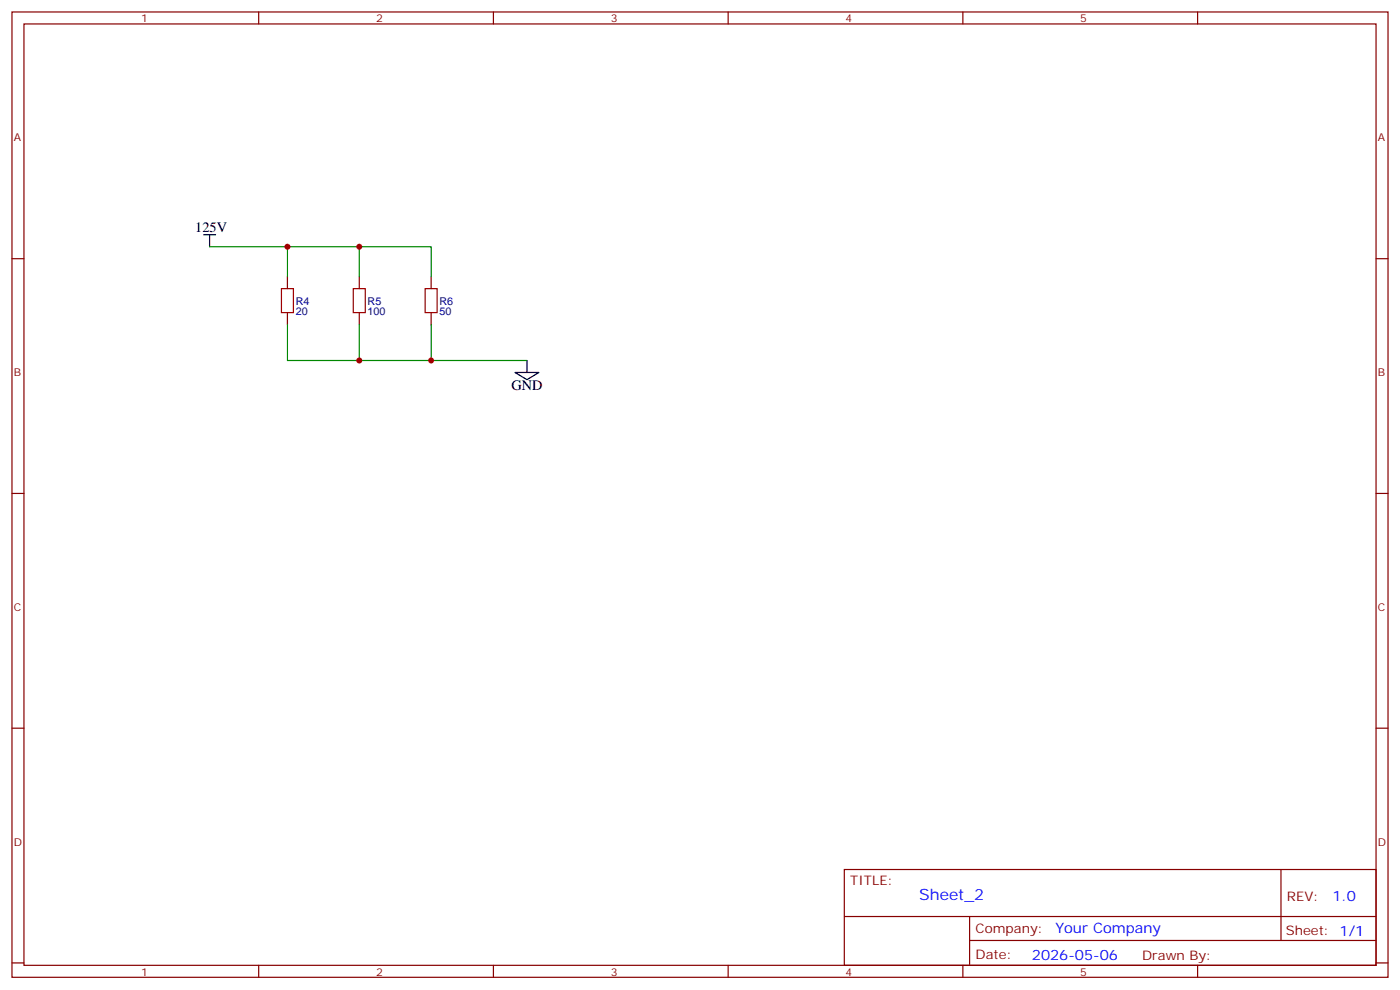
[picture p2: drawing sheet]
<svg xmlns="http://www.w3.org/2000/svg" width="412mm" height="292mm" viewBox="0 0 412 292" stroke-linecap="round" stroke-linejoin="round" font-family="sans-serif">
<g fill="none" stroke="#870000" stroke-width=".35">
<path d="M3.5 3.5h405.4v284.4h-405.4zM7.1 7.1h398.2v277.2h-398.2zM76.2 3.5v3.6M145.3 3.5v3.6M214.5 3.5v3.6M283.6 3.5v3.6M352.8 3.5v3.6M3.5 76.2h3.6M405.3 76.2h3.6M84.7 81.5v3.5M84.7 92.1v3.5M105.8 81.5v3.5"/>
<path d="M105.8 92.1v3.5M127 81.5v3.5M127 92.1v3.5M3.5 145.3h3.6M405.3 145.3h3.6M3.5 214.5h3.6M405.3 214.5h3.6M248.7 256.1h156.6v28.2h-156.6zM377.3 256.1v20.9M248.7 270h156.5M285.6 277h119.6M285.6 270v14.1"/>
<path d="M3.5 283.6h3.6M76.2 284.3v3.6M145.3 284.3v3.6M214.5 284.3v3.6M283.6 284.3v3.6M352.8 284.3v3.6M405.3 283.6h3.6"/>
</g>
<path d="M60 69.1h3.5M61.7 69.1v3.6M151.7 109.7h7l-3.5 2.1zM155.2 106.2v3.5" fill="none" stroke="#000" stroke-width=".35"/>
<path d="M82.9 85h3.5v7.1h-3.5zM104.1 85h3.5v7.1h-3.5zM125.2 85h3.6v7.1h-3.6z" fill="none" stroke="#a10000" stroke-width=".35"/>
<path d="M61.7 72.7h65.3v8.8M84.7 72.7v8.8M105.8 72.7v8.8M84.7 95.6v10.6h70.5M105.8 95.6v10.6M127 95.6v10.6" fill="none" stroke="#008700" stroke-width=".35"/>
<g fill="#c00">
<circle cx="84.7" cy="72.7" r=".88"/>
<circle cx="105.8" cy="72.7" r=".88"/>
<circle cx="105.8" cy="106.2" r=".88"/>
<circle cx="127" cy="106.2" r=".88"/>
</g>
<text font-size="4.6" fill="#00f" x="270.8" y="265.1">Sheet_2</text>
<g font-size="4.2">
<text x="57.5" y="68.4">125V</text>
<text x="150.6" y="115">GND</text>
</g>
<g font-size="4.2" fill="#00f">
<text x="392.5" y="265.4">1.0</text>
<text x="310.9" y="274.9">Your Company</text>
<text x="304" y="282.7">2026-05-06</text>
</g>
<g font-size="3.9" fill="#800">
<text x="250.5" y="260.7">TITLE:</text>
<text x="379.1" y="265.4">REV:</text>
<text x="287.4" y="274.9">Company:</text>
<text x="378.7" y="275.5">Sheet: 1/1</text>
<text x="287.4" y="282.6">Date:</text>
<text x="336.4" y="282.7">Drawn By:</text>
</g>
<g font-size="3.2" fill="#800">
<text x="41.6" y="6.5">1</text>
<text x="110.8" y="6.5">2</text>
<text x="179.9" y="6.5">3</text>
<text x="249.1" y="6.5">4</text>
<text x="318.2" y="6.5">5</text>
<text x="4.1" y="41.6">A</text>
<text x="405.9" y="41.6">A</text>
<text x="4.1" y="110.8">B</text>
<text x="405.9" y="110.8">B</text>
<text x="4.1" y="179.9">C</text>
<text x="405.9" y="179.9">C</text>
<text x="4.1" y="249.1">D</text>
<text x="405.9" y="249.1">D</text>
<text x="41.6" y="287.3">1</text>
<text x="110.8" y="287.3">2</text>
<text x="179.9" y="287.3">3</text>
<text x="249.1" y="287.3">4</text>
<text x="318.2" y="287.3">5</text>
</g>
<g font-size="3.2" fill="#000080">
<text x="87.1" y="89.7">R4</text>
<text x="108.3" y="89.7">R5</text>
<text x="129.5" y="89.7">R6</text>
<text x="87.1" y="92.9">20</text>
<text x="108.3" y="92.9">100</text>
<text x="129.5" y="92.9">50</text>
</g>
</svg>
